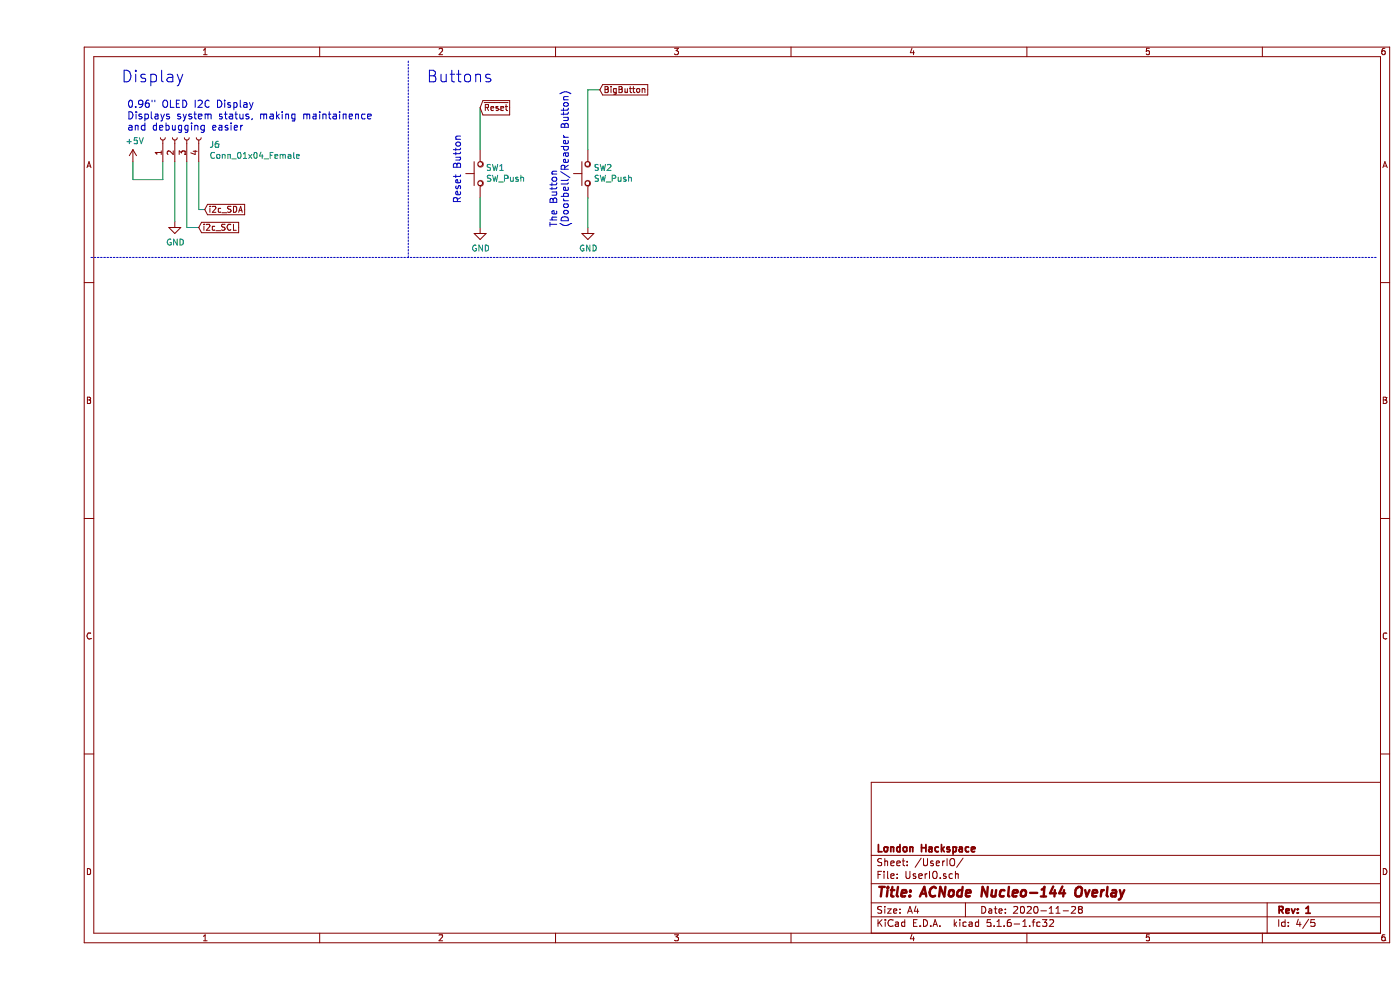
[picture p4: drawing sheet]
EESchema Schematic File Version 4
EELAYER 30 0
EELAYER END
$Descr A4 11693 8268
encoding utf-8
Sheet 4 5
Title "ACNode Nucleo-144 Overlay"
Date "2020-11-28"
Rev "1"
Comp "London Hackspace"
Comment1 ""
Comment2 ""
Comment3 ""
Comment4 ""
$EndDescr
Text Notes 700  700  0    98   ~ 0
Display
$Comp
L Connector:Conn_01x04_Female J6
U 1 1
P 1150 1150
F 0 "J6" V 1088 862 50  0000 R CNN
F 1 "Conn_01x04_Female" V 997 862 50  0000 R CNN
F 2 "Connector_PinHeader_2.54mm:PinHeader_1x04_P2.54mm_Vertical" H 1150 1150 50  0001 C CNN
F 3 "~" H 1150 1150 50  0001 C CNN
	1    1150 1150
	0    -1   -1   0   
$EndComp
$Comp
L power:GND #PWR03
U 1 1
P 1150 1850
F 0 "#PWR03" H 1150 1600 50  0001 C CNN
F 1 "GND" H 1155 1677 50  0000 C CNN
F 2 "" H 1150 1850 50  0001 C CNN
F 3 "" H 1150 1850 50  0001 C CNN
	1    1150 1850
	1    0    0    -1  
$EndComp
$Comp
L power:+5V #PWR02
U 1 1
P 800 1350
F 0 "#PWR02" H 800 1200 50  0001 C CNN
F 1 "+5V" H 815 1523 50  0000 C CNN
F 2 "" H 800 1350 50  0001 C CNN
F 3 "" H 800 1350 50  0001 C CNN
	1    800  1350
	1    0    0    -1  
$EndComp
Wire Wire Line
	1150 1350 1150 1850
Wire Wire Line
	800  1350 800  1500
Wire Wire Line
	800  1500 1050 1500
Wire Wire Line
	1050 1500 1050 1350
Text Notes 750  1100 0    59   ~ 0
0.96" OLED I2C Display\nDisplays system status, making maintainence\nand debugging easier
Wire Notes Line
	3100 2150 3100 500 
Wire Notes Line
	450  2150 11200 2150
Text Notes 3250 700  0    98   ~ 0
Buttons
$Comp
L Switch:SW_Push SW1
U 1 1
P 3700 1450
F 0 "SW1" V 3746 1402 50  0000 R CNN
F 1 "SW_Push" V 3655 1402 50  0000 R CNN
F 2 "Button_Switch_THT:SW_PUSH_6mm" H 3700 1650 50  0001 C CNN
F 3 "~" H 3700 1650 50  0001 C CNN
	1    3700 1450
	0    -1   -1   0   
$EndComp
$Comp
L power:GND #PWR04
U 1 1
P 3700 1900
F 0 "#PWR04" H 3700 1650 50  0001 C CNN
F 1 "GND" H 3705 1727 50  0000 C CNN
F 2 "" H 3700 1900 50  0001 C CNN
F 3 "" H 3700 1900 50  0001 C CNN
	1    3700 1900
	1    0    0    -1  
$EndComp
Wire Wire Line
	3700 1900 3700 1650
Wire Wire Line
	3700 1250 3700 900 
Text Notes 3550 1700 1    59   ~ 0
Reset Button
$Comp
L Switch:SW_Push SW2
U 1 1
P 4600 1450
F 0 "SW2" V 4646 1402 50  0000 R CNN
F 1 "SW_Push" V 4555 1402 50  0000 R CNN
F 2 "Button_Switch_THT:SW_PUSH_6mm" H 4600 1650 50  0001 C CNN
F 3 "~" H 4600 1650 50  0001 C CNN
	1    4600 1450
	0    -1   -1   0   
$EndComp
$Comp
L power:GND #PWR05
U 1 1
P 4600 1900
F 0 "#PWR05" H 4600 1650 50  0001 C CNN
F 1 "GND" H 4605 1727 50  0000 C CNN
F 2 "" H 4600 1900 50  0001 C CNN
F 3 "" H 4600 1900 50  0001 C CNN
	1    4600 1900
	1    0    0    -1  
$EndComp
Wire Wire Line
	4600 1900 4600 1650
Wire Wire Line
	4600 1250 4600 750 
Text Notes 4450 1900 1    59   ~ 0
The Button\n(Doorbell/Reader Button)
Text GLabel 1350 1900 2    49   Input ~ 0
i2c_SCL
Text GLabel 1400 1750 2    49   Input ~ 0
i2c_SDA
Wire Wire Line
	1350 1750 1400 1750
Wire Wire Line
	1350 1350 1350 1750
Wire Wire Line
	1250 1900 1350 1900
Wire Wire Line
	1250 1350 1250 1900
Text GLabel 3700 900  2    49   Input ~ 0
~Reset
Text GLabel 4700 750  2    49   Input ~ 0
BigButton
Wire Wire Line
	4700 750  4600 750 
$EndSCHEMATC
